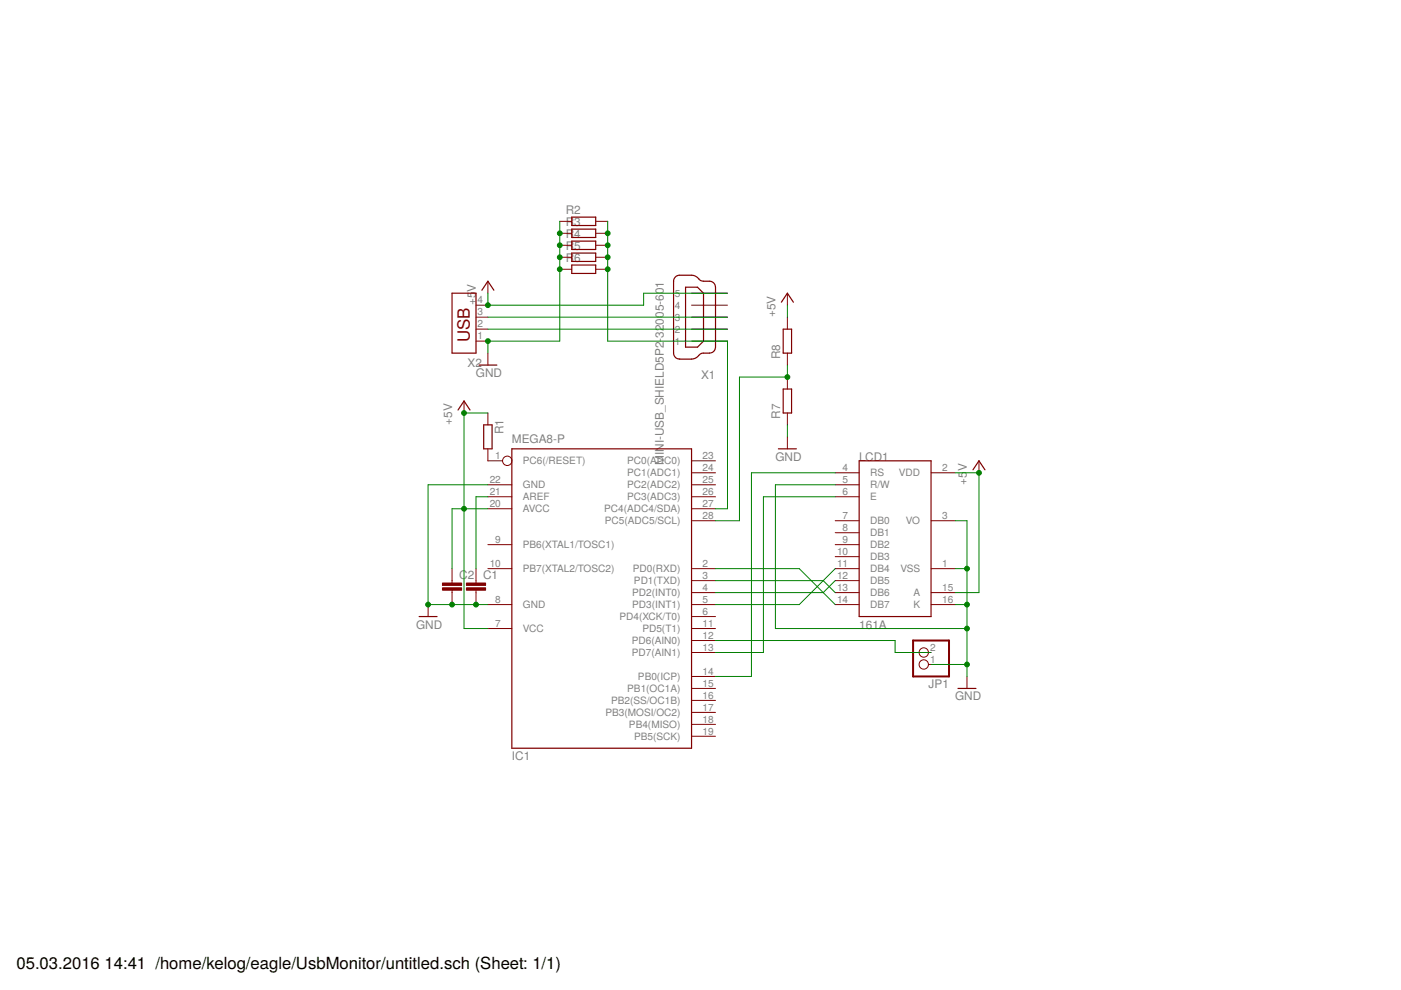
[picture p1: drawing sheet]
<svg xmlns="http://www.w3.org/2000/svg" width="297mm" height="210mm" viewBox="0 0 297 210" stroke-linecap="round" stroke-linejoin="round" font-family="sans-serif">
<g fill="none" stroke="#800000" stroke-width=".25">
<path d="M121.2 46h5.1v1.8h-5.1zM121.2 48.6h5.1v1.8h-5.1zM121.2 51.1h5.1v1.8h-5.1zM121.2 53.7h5.1v1.7h-5.1zM121.2 56.2h5.1v1.8h-5.1zM143.3 58.6l.8-.2h2.9l.6 .3 .7 .6a2.59 2.59 0 0 0 2.1 .3l.6 .2 .4 .3 .3 .8v12.7l-.1 .5-.4 .5a2.64 2.64 0 0 1-2 .3l-.6 .1-1.3 1-.7 .1h-2.8l-.5-.2-.5-.8v-15.5l.1-.5zM95.8 62.2h5.1v12.7h-5.1zM101.6 77.4h3.7M102.2 61.5l1.2-1.9 1.3 1.9M145.4 60.9h2.5l1.3 1.3v10.1l-1.3 1.3h-2.5zM165.7 64.1l1.2-1.9 1.3 1.9M166.1 69.8h1.7v5.1h-1.7z"/>
<path d="M97.1 86.9l1.3-1.9 1.3 1.9M102.6 90.1h1.7v5.1h-1.7zM108.5 95.2h38.1v63.4h-38.1zM165 95.2h3.8M166.1 82.5h1.7v5.1h-1.7zM182.2 97.7h15.2v33h-15.2zM206.3 99.6l1.3-1.9 1.2 1.9M88.9 130.7h3.8M203.1 146h3.8"/>
</g>
<g fill="none" stroke="#800000" stroke-width=".21">
<path d="M103.4 59.6v2.6M118.7 46.9h2.5M118.7 49.5h2.5M118.7 52h2.5M118.7 54.5h2.5M118.7 57.1h2.5M126.3 46.9h2.5M126.3 49.5h2.5M126.3 52h2.5M126.3 54.5h2.5M126.3 57.1h2.5M100.9 72.3h2.5"/>
<path d="M100.9 69.8h2.5M100.9 67.2h2.5M100.9 64.7h2.5M103.4 74.9v2.5M146.6 72.3h7.6M146.6 69.8h7.6M146.6 67.2h7.6M146.6 64.7h7.6M146.6 62.2h7.6M166.9 62.2v2.5M166.9 67.2v2.6M166.9 74.9v2.5"/>
<path d="M166.9 79.9v2.6M98.4 85v2.6M103.4 95.2v2.5h3.2M103.4 87.6v2.5M146.6 97.7h5.1M166.9 87.6v2.5M166.9 92.6v2.6M207.6 97.7v2.5M103.4 115.5h5.1M103.4 102.8h5.1M103.4 105.3h5.1M103.4 107.9h5.1"/>
<path d="M146.6 102.8h5.1M146.6 105.3h5.1M146.6 107.9h5.1M146.6 110.4h5.1M146.6 100.2h5.1M177.1 115.5h5.1M177.1 102.8h5.1M177.1 105.3h5.1M177.1 110.4h5.1M177.1 100.2h5.1M177.1 112.9h5.1M177.1 118h5.1"/>
<path d="M197.4 110.4h5.1M197.4 100.2h5.1M90.8 128.2v2.5M95.8 120.6v3M95.8 125.1v3.1M100.9 120.6v3M100.9 125.1v3.1M103.4 120.6h5.1M103.4 128.2h5.1M103.4 133.3h5.1M146.6 120.6h5.1M146.6 128.2h5.1"/>
<path d="M146.6 133.3h5.1M146.6 138.3h5.1M146.6 135.8h5.1M146.6 130.7h5.1M146.6 125.6h5.1M146.6 123.1h5.1M177.1 120.6h5.1M177.1 128.2h5.1M177.1 125.6h5.1M177.1 123.1h5.1M196.8 138.3h.6M197.4 120.6h5.1"/>
<path d="M197.4 128.2h5.1M197.4 125.6h5.1M146.6 156.1h5.1M146.6 153.6h5.1M146.6 151h5.1M146.6 148.5h5.1M146.6 146h5.1M146.6 143.4h5.1M196.8 140.9h.6M205 143.4v2.6"/>
<circle cx="107.5" cy="97.7" r=".99"/>
<circle cx="195.9" cy="138.3" r=".99"/>
<circle cx="195.9" cy="140.9" r=".99"/>
</g>
<g fill="#800000" stroke="#800000" stroke-width=".21">
<path d="M98.9 124.6h4.1v.5h-4.1z"/>
<path d="M98.9 123.6h4.1v.5h-4.1z"/>
<path d="M93.8 124.6h4.1v.5h-4.1z"/>
<path d="M93.8 123.6h4.1v.5h-4.1z"/>
</g>
<path d="M193.6 135.8h7.6v7.6h-7.6z" fill="none" stroke="#800000" stroke-width=".42"/>
<g fill="none" stroke="#008000" stroke-width=".21">
<path d="M118.7 46.9v25.4h-15.3v2.6M128.8 46.9v25.4h25.4v35.6h-2.5M103.4 62.2v2.5h33.1v-2.5h17.7M103.4 69.8h50.8M103.4 67.2h50.8M166.9 64.7v2.5M166.9 77.4v2.5h-10.1v30.5h-5.1M103.4 87.6h-5v45.7h5M166.9 90.1v2.5M103.4 105.3h-2.5v15.3M103.4 107.9h-7.6v12.7M103.4 102.8h-12.6v25.4h12.6"/>
<path d="M177.1 100.2h-17.8v43.2h-7.6M177.1 105.3h-15.2v33h-10.2M177.1 102.8h-12.7v30.5h40.6M202.5 100.2h5.1v25.4h-5.1M202.5 110.4h2.5v33M151.7 135.8h38.1v2.5h7.6M151.7 120.6h17.8l7.6 7.6M151.7 123.1h22.8l2.6 2.5M177.1 123.1l-2.6 2.5h-22.8M177.1 120.6l-7.6 7.6h-17.8M202.5 128.2h2.5M202.5 120.6h2.5"/>
<path d="M197.4 140.9h7.6"/>
</g>
<g fill="#008000" stroke="#008000" stroke-width=".21">
<circle cx="207.6" cy="100.2" r=".51"/>
<circle cx="98.4" cy="107.9" r=".51"/>
<circle cx="98.4" cy="87.6" r=".51"/>
<circle cx="103.4" cy="64.7" r=".51"/>
<circle cx="205" cy="133.3" r=".51"/>
<circle cx="205" cy="128.2" r=".51"/>
<circle cx="205" cy="120.6" r=".51"/>
<circle cx="205" cy="140.9" r=".51"/>
<circle cx="90.8" cy="128.2" r=".51"/>
<circle cx="100.9" cy="128.2" r=".51"/>
<circle cx="95.8" cy="128.2" r=".51"/>
<circle cx="103.4" cy="72.3" r=".51"/>
<circle cx="118.7" cy="57.1" r=".51"/>
<circle cx="118.7" cy="54.5" r=".51"/>
<circle cx="118.7" cy="52" r=".51"/>
<circle cx="118.7" cy="49.5" r=".51"/>
<circle cx="166.9" cy="79.9" r=".51"/>
<circle cx="128.8" cy="49.5" r=".51"/>
<circle cx="128.8" cy="52" r=".51"/>
<circle cx="128.8" cy="54.5" r=".51"/>
<circle cx="128.8" cy="57.1" r=".51"/>
</g>
<text font-size="3.6" fill="#800000" x="99.6" y="72.6" transform="rotate(-90 99.6 72.6)">USB</text>
<g font-size="3.5">
<text x="3.5" y="205.4">05.03.2016</text>
<text x="22.2" y="205.4">14:41 /home/kelog/eagle/UsbMonitor/untitled.sch (Sheet: 1/1)</text>
</g>
<g font-size="2.5" fill="#808080">
<text x="120" y="45.4">R2</text>
<text x="120" y="48">R3</text>
<text x="120" y="50.5">R4</text>
<text x="120" y="53">R5</text>
<text x="120" y="55.6">R6</text>
<text x="100.9" y="64.7" transform="rotate(-90 100.9 64.7)">+5</text>
<text x="100.9" y="61.8" transform="rotate(-90 100.9 61.8)">V</text>
<text x="140.8" y="71.6" transform="rotate(-90 140.8 71.6)">32005-601</text>
<text x="164.4" y="67.2" transform="rotate(-90 164.4 67.2)">+5V</text>
<text x="99.1" y="77.9">X2</text>
<text x="165.4" y="76.1" transform="rotate(-90 165.4 76.1)">R8</text>
<text x="100.9" y="79.9">GND</text>
<text x="148.6" y="80.4">X1</text>
<text x="165.4" y="88.8" transform="rotate(-90 165.4 88.8)">R7</text>
<text x="95.8" y="90.1" transform="rotate(-90 95.8 90.1)">+5V</text>
<text x="106.7" y="92" transform="rotate(-90 106.7 92)">R1</text>
<text x="108.5" y="93.9">MEGA8-P</text>
<text x="140.8" y="98.6" transform="rotate(-90 140.8 98.6)">MINI-USB_SHIELD5P2-</text>
<text x="164.4" y="97.7">GND</text>
<text x="182.2" y="97.7">LCD1</text>
<text x="205" y="99.9" transform="rotate(-90 205 99.9)">V</text>
<text x="205" y="102.8" transform="rotate(-90 205 102.8)">+5</text>
<text x="97.4" y="122.7">C2</text>
<text x="102.4" y="122.7">C1</text>
<text x="88.2" y="133.3">GND</text>
<text x="182.2" y="133.3">161A</text>
<text x="196.9" y="145.8">JP1</text>
<text x="202.5" y="148.5">GND</text>
<text x="108.5" y="161.2">IC1</text>
</g>
<g font-size="2.1" fill="#808080">
<text x="101.3" y="64.3">4</text>
<text x="143.1" y="65.5">4</text>
<text x="143.1" y="62.9">5</text>
<text x="101.3" y="72">1</text>
<text x="101.3" y="69.4">2</text>
<text x="101.3" y="66.9">3</text>
<text x="143.1" y="70.5">2</text>
<text x="143.1" y="68">3</text>
<text x="143.1" y="73.1">1</text>
<text x="105" y="97.4">1</text>
<text x="110.9" y="98.5">PC6(/RESET)</text>
<text x="133" y="101">PC1(ADC1)</text>
<text x="133" y="98.5">PC0(ADC0)</text>
<text x="149" y="99.9">24</text>
<text x="149" y="97.4">23</text>
<text x="178.6" y="99.9">4</text>
<text x="184.5" y="101">RS</text>
<text x="190.6" y="101">VDD</text>
<text x="199.7" y="99.9">2</text>
<text x="103.8" y="102.4">22</text>
<text x="103.8" y="105">21</text>
<text x="103.8" y="107.5">20</text>
<text x="110.9" y="103.6">GND</text>
<text x="110.9" y="106.1">AREF</text>
<text x="133" y="106.1">PC3(ADC3)</text>
<text x="133" y="103.6">PC2(ADC2)</text>
<text x="149" y="107.5">27</text>
<text x="149" y="105">26</text>
<text x="149" y="102.4">25</text>
<text x="178.6" y="102.4">5</text>
<text x="178.6" y="105">6</text>
<text x="184.5" y="103.6">R/W</text>
<text x="184.5" y="106.1">E</text>
<text x="110.9" y="108.6">AVCC</text>
<text x="128.1" y="108.6">PC4(ADC4/SDA)</text>
<text x="128.3" y="111.2">PC5(ADC5/SCL)</text>
<text x="149" y="110.1">28</text>
<text x="178.6" y="110.1">7</text>
<text x="178.6" y="112.6">8</text>
<text x="184.5" y="111.2">DB0</text>
<text x="184.5" y="113.7">DB1</text>
<text x="192.1" y="111.2">VO</text>
<text x="199.7" y="110.1">3</text>
<text x="105" y="115.1">9</text>
<text x="110.9" y="116.2">PB6(XTAL1/TOSC1)</text>
<text x="177.5" y="117.7">10</text>
<text x="178.6" y="115.1">9</text>
<text x="184.5" y="116.2">DB2</text>
<text x="184.5" y="118.8">DB3</text>
<text x="103.8" y="120.2">10</text>
<text x="110.9" y="121.3">PB7(XTAL2/TOSC2)</text>
<text x="134.2" y="121.3">PD0(RXD)</text>
<text x="134.4" y="123.9">PD1(TXD)</text>
<text x="149" y="125.3">4</text>
<text x="149" y="122.7">3</text>
<text x="149" y="120.2">2</text>
<text x="177.5" y="120.2">11</text>
<text x="177.5" y="122.7">12</text>
<text x="177.5" y="125.3">13</text>
<text x="184.5" y="121.3">DB4</text>
<text x="184.5" y="123.9">DB5</text>
<text x="190.9" y="121.3">VSS</text>
<text x="199.7" y="120.2">1</text>
<text x="199.7" y="125.3">15</text>
<text x="105" y="127.8">8</text>
<text x="110.9" y="128.9">GND</text>
<text x="131.3" y="131.5">PD4(XCK/T0)</text>
<text x="134.1" y="128.9">PD3(INT1)</text>
<text x="134.1" y="126.4">PD2(INT0)</text>
<text x="149" y="130.4">6</text>
<text x="149" y="127.8">5</text>
<text x="177.5" y="127.8">14</text>
<text x="184.5" y="126.4">DB6</text>
<text x="184.5" y="128.9">DB7</text>
<text x="193.6" y="126.4">A</text>
<text x="193.6" y="128.9">K</text>
<text x="199.7" y="127.8">16</text>
<text x="105" y="132.9">7</text>
<text x="110.9" y="134">VCC</text>
<text x="134" y="136.6">PD6(AIN0)</text>
<text x="136.2" y="134">PD5(T1)</text>
<text x="149" y="138">13</text>
<text x="149" y="135.4">12</text>
<text x="149" y="132.9">11</text>
<text x="197.2" y="138">2</text>
<text x="134" y="139.1">PD7(AIN1)</text>
<text x="149" y="143.1">14</text>
<text x="197.2" y="140.5">1</text>
<text x="129.6" y="149.3">PB2(SS/OC1B)</text>
<text x="133" y="146.7">PB1(OC1A)</text>
<text x="135.3" y="144.2">PB0(ICP)</text>
<text x="149" y="148.1">16</text>
<text x="149" y="145.6">15</text>
<text x="128.4" y="151.8">PB3(MOSI/OC2)</text>
<text x="133.4" y="154.3">PB4(MISO)</text>
<text x="149" y="155.8">19</text>
<text x="149" y="153.2">18</text>
<text x="149" y="150.7">17</text>
<text x="134.5" y="156.9">PB5(SCK)</text>
</g>
</svg>
